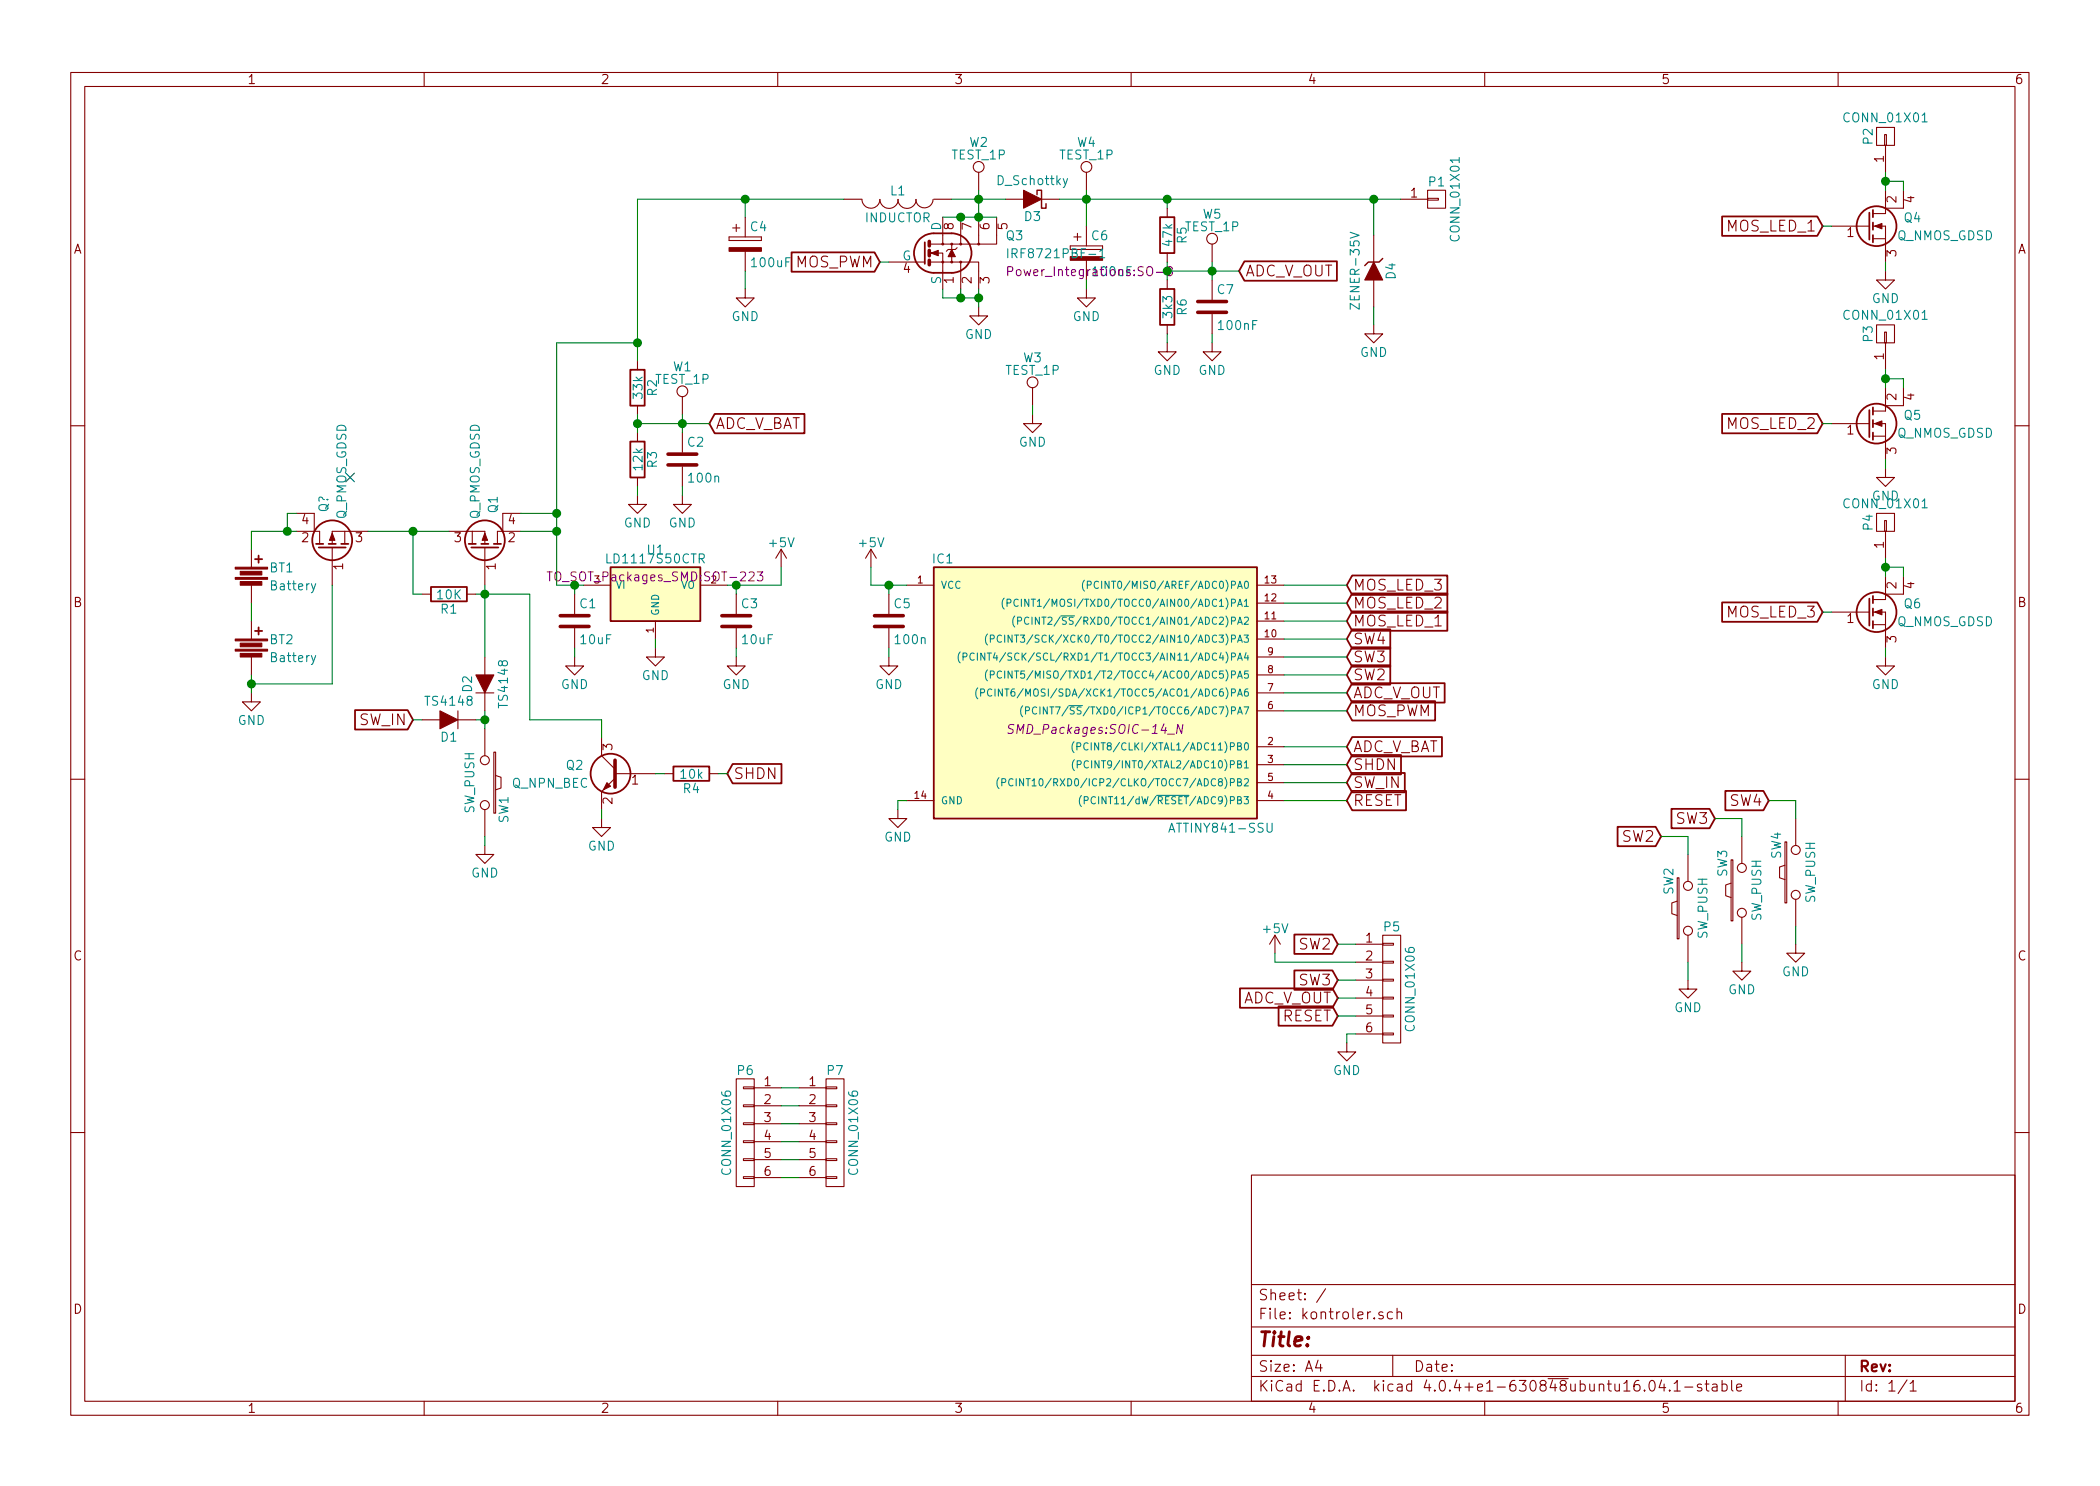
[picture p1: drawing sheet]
EESchema Schematic File Version 2
LIBS:power
LIBS:device
LIBS:transistors
LIBS:conn
LIBS:linear
LIBS:regul
LIBS:74xx
LIBS:cmos4000
LIBS:adc-dac
LIBS:memory
LIBS:xilinx
LIBS:microcontrollers
LIBS:dsp
LIBS:microchip
LIBS:analog_switches
LIBS:motorola
LIBS:texas
LIBS:intel
LIBS:audio
LIBS:interface
LIBS:digital-audio
LIBS:philips
LIBS:display
LIBS:cypress
LIBS:siliconi
LIBS:opto
LIBS:atmel
LIBS:contrib
LIBS:valves
LIBS:kontroler-cache
EELAYER 25 0
EELAYER END
$Descr A4 11693 8268
encoding utf-8
Sheet 1 1
Title ""
Date ""
Rev ""
Comp ""
Comment1 ""
Comment2 ""
Comment3 ""
Comment4 ""
$EndDescr
$Comp
L ATTINY841-SSU IC1
U 1 1
P 6100 3850
F 0 "IC1" H 5250 4600 50  0000 C CNN
F 1 "ATTINY841-SSU" H 6800 3100 50  0000 C CNN
F 2 "SMD_Packages:SOIC-14_N" H 6100 3650 50  0000 C CIN
F 3 "" H 6100 3850 50  0000 C CNN
	1    6100 3850
	1    0    0    -1  
$EndComp
$Comp
L Battery BT1
U 1 1
P 1400 3200
F 0 "BT1" H 1500 3250 50  0000 L CNN
F 1 "Battery" H 1500 3150 50  0000 L CNN
F 2 "halfbattery:HALFBATTERY" V 1400 3240 50  0001 C CNN
F 3 "" V 1400 3240 50  0000 C CNN
	1    1400 3200
	1    0    0    -1  
$EndComp
$Comp
L Battery BT2
U 1 1
P 1400 3600
F 0 "BT2" H 1500 3650 50  0000 L CNN
F 1 "Battery" H 1500 3550 50  0000 L CNN
F 2 "halfbattery:HALFBATTERY" V 1400 3640 50  0001 C CNN
F 3 "" V 1400 3640 50  0000 C CNN
	1    1400 3600
	1    0    0    -1  
$EndComp
$Comp
L R R1
U 1 1
P 2500 3300
F 0 "R1" V 2580 3300 50  0000 C CNN
F 1 "10K" V 2500 3300 50  0000 C CNN
F 2 "Resistors_SMD:R_0805_HandSoldering" V 2430 3300 50  0001 C CNN
F 3 "" H 2500 3300 50  0000 C CNN
	1    2500 3300
	0    1    1    0   
$EndComp
$Comp
L C C1
U 1 1
P 3200 3450
F 0 "C1" H 3225 3550 50  0000 L CNN
F 1 "10uF" H 3225 3350 50  0000 L CNN
F 2 "Capacitors_SMD:C_0805_HandSoldering" H 3238 3300 50  0001 C CNN
F 3 "" H 3200 3450 50  0000 C CNN
	1    3200 3450
	1    0    0    -1  
$EndComp
$Comp
L C C3
U 1 1
P 4100 3450
F 0 "C3" H 4125 3550 50  0000 L CNN
F 1 "10uF" H 4125 3350 50  0000 L CNN
F 2 "Capacitors_SMD:C_0805_HandSoldering" H 4138 3300 50  0001 C CNN
F 3 "" H 4100 3450 50  0000 C CNN
	1    4100 3450
	1    0    0    -1  
$EndComp
$Comp
L C C5
U 1 1
P 4950 3450
F 0 "C5" H 4975 3550 50  0000 L CNN
F 1 "100n" H 4975 3350 50  0000 L CNN
F 2 "Capacitors_SMD:C_0603_HandSoldering" H 4988 3300 50  0001 C CNN
F 3 "" H 4950 3450 50  0000 C CNN
	1    4950 3450
	1    0    0    -1  
$EndComp
$Comp
L GND #PWR01
U 1 1
P 1400 3850
F 0 "#PWR01" H 1400 3600 50  0001 C CNN
F 1 "GND" H 1400 3700 50  0000 C CNN
F 2 "" H 1400 3850 50  0000 C CNN
F 3 "" H 1400 3850 50  0000 C CNN
	1    1400 3850
	1    0    0    -1  
$EndComp
$Comp
L GND #PWR02
U 1 1
P 3200 3650
F 0 "#PWR02" H 3200 3400 50  0001 C CNN
F 1 "GND" H 3200 3500 50  0000 C CNN
F 2 "" H 3200 3650 50  0000 C CNN
F 3 "" H 3200 3650 50  0000 C CNN
	1    3200 3650
	1    0    0    -1  
$EndComp
$Comp
L GND #PWR03
U 1 1
P 4100 3650
F 0 "#PWR03" H 4100 3400 50  0001 C CNN
F 1 "GND" H 4100 3500 50  0000 C CNN
F 2 "" H 4100 3650 50  0000 C CNN
F 3 "" H 4100 3650 50  0000 C CNN
	1    4100 3650
	1    0    0    -1  
$EndComp
$Comp
L GND #PWR04
U 1 1
P 4950 3650
F 0 "#PWR04" H 4950 3400 50  0001 C CNN
F 1 "GND" H 4950 3500 50  0000 C CNN
F 2 "" H 4950 3650 50  0000 C CNN
F 3 "" H 4950 3650 50  0000 C CNN
	1    4950 3650
	1    0    0    -1  
$EndComp
$Comp
L GND #PWR05
U 1 1
P 5000 4500
F 0 "#PWR05" H 5000 4250 50  0001 C CNN
F 1 "GND" H 5000 4350 50  0000 C CNN
F 2 "" H 5000 4500 50  0000 C CNN
F 3 "" H 5000 4500 50  0000 C CNN
	1    5000 4500
	1    0    0    -1  
$EndComp
$Comp
L GND #PWR06
U 1 1
P 3650 3600
F 0 "#PWR06" H 3650 3350 50  0001 C CNN
F 1 "GND" H 3650 3450 50  0000 C CNN
F 2 "" H 3650 3600 50  0000 C CNN
F 3 "" H 3650 3600 50  0000 C CNN
	1    3650 3600
	1    0    0    -1  
$EndComp
$Comp
L D D2
U 1 1
P 2700 3800
F 0 "D2" H 2700 3900 50  0000 C CNN
F 1 "TS4148" H 2700 3700 50  0000 C CNN
F 2 "Resistors_SMD:R_0805_HandSoldering" H 2700 3800 50  0001 C CNN
F 3 "" H 2700 3800 50  0000 C CNN
	1    2700 3800
	0    -1   -1   0   
$EndComp
$Comp
L D D1
U 1 1
P 2500 4000
F 0 "D1" H 2500 4100 50  0000 C CNN
F 1 "TS4148" H 2500 3900 50  0000 C CNN
F 2 "Resistors_SMD:R_0805_HandSoldering" H 2500 4000 50  0001 C CNN
F 3 "" H 2500 4000 50  0000 C CNN
	1    2500 4000
	-1   0    0    1   
$EndComp
$Comp
L Q_NPN_BEC Q2
U 1 1
P 3450 4300
F 0 "Q2" H 3750 4350 50  0000 R CNN
F 1 "Q_NPN_BEC" H 4050 4250 50  0000 R CNN
F 2 "TO_SOT_Packages_SMD:SOT-23_Handsoldering" H 3650 4400 50  0001 C CNN
F 3 "" H 3450 4300 50  0000 C CNN
	1    3450 4300
	-1   0    0    -1  
$EndComp
$Comp
L SW_PUSH SW1
U 1 1
P 2700 4350
F 0 "SW1" H 2850 4460 50  0000 C CNN
F 1 "SW_PUSH" H 2700 4270 50  0000 C CNN
F 2 "Connect:PINHEAD1-2" H 2700 4350 50  0001 C CNN
F 3 "" H 2700 4350 50  0000 C CNN
	1    2700 4350
	0    1    1    0   
$EndComp
$Comp
L GND #PWR07
U 1 1
P 3350 4550
F 0 "#PWR07" H 3350 4300 50  0001 C CNN
F 1 "GND" H 3350 4400 50  0000 C CNN
F 2 "" H 3350 4550 50  0000 C CNN
F 3 "" H 3350 4550 50  0000 C CNN
	1    3350 4550
	1    0    0    -1  
$EndComp
$Comp
L GND #PWR08
U 1 1
P 2700 4700
F 0 "#PWR08" H 2700 4450 50  0001 C CNN
F 1 "GND" H 2700 4550 50  0000 C CNN
F 2 "" H 2700 4700 50  0000 C CNN
F 3 "" H 2700 4700 50  0000 C CNN
	1    2700 4700
	1    0    0    -1  
$EndComp
Text GLabel 2300 4000 0    60   Input ~ 0
SW_IN
$Comp
L R R4
U 1 1
P 3850 4300
F 0 "R4" V 3930 4300 50  0000 C CNN
F 1 "10k" V 3850 4300 50  0000 C CNN
F 2 "Resistors_SMD:R_0805_HandSoldering" V 3780 4300 50  0001 C CNN
F 3 "" H 3850 4300 50  0000 C CNN
	1    3850 4300
	0    1    1    0   
$EndComp
Text GLabel 4050 4300 2    60   Input ~ 0
SHDN
$Comp
L INDUCTOR L1
U 1 1
P 5000 1100
F 0 "L1" V 4950 1100 50  0000 C CNN
F 1 "INDUCTOR" V 5100 1100 50  0000 C CNN
F 2 "1447423C:1447423C" H 5000 1100 50  0001 C CNN
F 3 "" H 5000 1100 50  0000 C CNN
	1    5000 1100
	0    1    1    0   
$EndComp
$Comp
L D_Schottky D3
U 1 1
P 5750 1100
F 0 "D3" H 5750 1200 50  0000 C CNN
F 1 "D_Schottky" H 5750 1000 50  0000 C CNN
F 2 "Diodes_SMD:SMA_Handsoldering" H 5750 1100 50  0001 C CNN
F 3 "" H 5750 1100 50  0000 C CNN
	1    5750 1100
	-1   0    0    1   
$EndComp
$Comp
L CP C6
U 1 1
P 6050 1400
F 0 "C6" H 6075 1500 50  0000 L CNN
F 1 "100uF" H 6075 1300 50  0000 L CNN
F 2 "Capacitors_ThroughHole:C_Radial_D8_L11.5_P3.5" H 6088 1250 50  0001 C CNN
F 3 "" H 6050 1400 50  0000 C CNN
	1    6050 1400
	1    0    0    -1  
$EndComp
$Comp
L GND #PWR09
U 1 1
P 5450 1700
F 0 "#PWR09" H 5450 1450 50  0001 C CNN
F 1 "GND" H 5450 1550 50  0000 C CNN
F 2 "" H 5450 1700 50  0000 C CNN
F 3 "" H 5450 1700 50  0000 C CNN
	1    5450 1700
	1    0    0    -1  
$EndComp
$Comp
L GND #PWR010
U 1 1
P 6050 1600
F 0 "#PWR010" H 6050 1350 50  0001 C CNN
F 1 "GND" H 6050 1450 50  0000 C CNN
F 2 "" H 6050 1600 50  0000 C CNN
F 3 "" H 6050 1600 50  0000 C CNN
	1    6050 1600
	1    0    0    -1  
$EndComp
$Comp
L R R6
U 1 1
P 6500 1700
F 0 "R6" V 6580 1700 50  0000 C CNN
F 1 "3k3" V 6500 1700 50  0000 C CNN
F 2 "Resistors_SMD:R_0805_HandSoldering" V 6430 1700 50  0001 C CNN
F 3 "" H 6500 1700 50  0000 C CNN
	1    6500 1700
	1    0    0    -1  
$EndComp
$Comp
L C C7
U 1 1
P 6750 1700
F 0 "C7" H 6775 1800 50  0000 L CNN
F 1 "100nF" H 6775 1600 50  0000 L CNN
F 2 "Capacitors_SMD:C_0603_HandSoldering" H 6788 1550 50  0001 C CNN
F 3 "" H 6750 1700 50  0000 C CNN
	1    6750 1700
	1    0    0    -1  
$EndComp
$Comp
L GND #PWR011
U 1 1
P 6500 1900
F 0 "#PWR011" H 6500 1650 50  0001 C CNN
F 1 "GND" H 6500 1750 50  0000 C CNN
F 2 "" H 6500 1900 50  0000 C CNN
F 3 "" H 6500 1900 50  0000 C CNN
	1    6500 1900
	1    0    0    -1  
$EndComp
$Comp
L GND #PWR012
U 1 1
P 6750 1900
F 0 "#PWR012" H 6750 1650 50  0001 C CNN
F 1 "GND" H 6750 1750 50  0000 C CNN
F 2 "" H 6750 1900 50  0000 C CNN
F 3 "" H 6750 1900 50  0000 C CNN
	1    6750 1900
	1    0    0    -1  
$EndComp
Text GLabel 6900 1500 2    60   Input ~ 0
ADC_V_OUT
$Comp
L R R2
U 1 1
P 3550 2150
F 0 "R2" V 3630 2150 50  0000 C CNN
F 1 "33k" V 3550 2150 50  0000 C CNN
F 2 "Resistors_SMD:R_0805_HandSoldering" V 3480 2150 50  0001 C CNN
F 3 "" H 3550 2150 50  0000 C CNN
	1    3550 2150
	1    0    0    -1  
$EndComp
$Comp
L R R3
U 1 1
P 3550 2550
F 0 "R3" V 3630 2550 50  0000 C CNN
F 1 "12k" V 3550 2550 50  0000 C CNN
F 2 "Resistors_SMD:R_0805_HandSoldering" V 3480 2550 50  0001 C CNN
F 3 "" H 3550 2550 50  0000 C CNN
	1    3550 2550
	1    0    0    -1  
$EndComp
$Comp
L C C2
U 1 1
P 3800 2550
F 0 "C2" H 3825 2650 50  0000 L CNN
F 1 "100n" H 3825 2450 50  0000 L CNN
F 2 "Resistors_SMD:R_0805_HandSoldering" H 3838 2400 50  0001 C CNN
F 3 "" H 3800 2550 50  0000 C CNN
	1    3800 2550
	1    0    0    -1  
$EndComp
$Comp
L CP C4
U 1 1
P 4150 1350
F 0 "C4" H 4175 1450 50  0000 L CNN
F 1 "100uF" H 4175 1250 50  0000 L CNN
F 2 "Capacitors_ThroughHole:C_Radial_D8_L11.5_P3.5" H 4188 1200 50  0001 C CNN
F 3 "" H 4150 1350 50  0000 C CNN
	1    4150 1350
	1    0    0    -1  
$EndComp
$Comp
L GND #PWR013
U 1 1
P 4150 1600
F 0 "#PWR013" H 4150 1350 50  0001 C CNN
F 1 "GND" H 4150 1450 50  0000 C CNN
F 2 "" H 4150 1600 50  0000 C CNN
F 3 "" H 4150 1600 50  0000 C CNN
	1    4150 1600
	1    0    0    -1  
$EndComp
$Comp
L GND #PWR014
U 1 1
P 3550 2750
F 0 "#PWR014" H 3550 2500 50  0001 C CNN
F 1 "GND" H 3550 2600 50  0000 C CNN
F 2 "" H 3550 2750 50  0000 C CNN
F 3 "" H 3550 2750 50  0000 C CNN
	1    3550 2750
	1    0    0    -1  
$EndComp
$Comp
L GND #PWR015
U 1 1
P 3800 2750
F 0 "#PWR015" H 3800 2500 50  0001 C CNN
F 1 "GND" H 3800 2600 50  0000 C CNN
F 2 "" H 3800 2750 50  0000 C CNN
F 3 "" H 3800 2750 50  0000 C CNN
	1    3800 2750
	1    0    0    -1  
$EndComp
Text GLabel 3950 2350 2    60   Input ~ 0
ADC_V_BAT
$Comp
L ZENER D4
U 1 1
P 7650 1500
F 0 "D4" H 7650 1600 50  0000 C CNN
F 1 "ZENER-35V" H 7650 1400 50  0000 C CNN
F 2 "Diodes_SMD:SOD-123" H 7650 1500 50  0001 C CNN
F 3 "" H 7650 1500 50  0000 C CNN
	1    7650 1500
	0    1    1    0   
$EndComp
$Comp
L GND #PWR016
U 1 1
P 7650 1800
F 0 "#PWR016" H 7650 1550 50  0001 C CNN
F 1 "GND" H 7650 1650 50  0000 C CNN
F 2 "" H 7650 1800 50  0000 C CNN
F 3 "" H 7650 1800 50  0000 C CNN
	1    7650 1800
	1    0    0    -1  
$EndComp
$Comp
L CONN_01X01 P1
U 1 1
P 8000 1100
F 0 "P1" H 8000 1200 50  0000 C CNN
F 1 "CONN_01X01" V 8100 1100 50  0000 C CNN
F 2 "Wire_Pads:SolderWirePad_single_SMD_5x10mm" H 8000 1100 50  0001 C CNN
F 3 "" H 8000 1100 50  0000 C CNN
	1    8000 1100
	1    0    0    -1  
$EndComp
$Comp
L TEST_1P W4
U 1 1
P 6050 1050
F 0 "W4" H 6050 1320 50  0000 C CNN
F 1 "TEST_1P" H 6050 1250 50  0000 C CNN
F 2 "Measurement_Points:Measurement_Point_Round-SMD-Pad_Big" H 6250 1050 50  0001 C CNN
F 3 "" H 6250 1050 50  0000 C CNN
	1    6050 1050
	1    0    0    -1  
$EndComp
$Comp
L TEST_1P W2
U 1 1
P 5450 1050
F 0 "W2" H 5450 1320 50  0000 C CNN
F 1 "TEST_1P" H 5450 1250 50  0000 C CNN
F 2 "Measurement_Points:Measurement_Point_Round-SMD-Pad_Big" H 5650 1050 50  0001 C CNN
F 3 "" H 5650 1050 50  0000 C CNN
	1    5450 1050
	1    0    0    -1  
$EndComp
$Comp
L TEST_1P W3
U 1 1
P 5750 2250
F 0 "W3" H 5750 2520 50  0000 C CNN
F 1 "TEST_1P" H 5750 2450 50  0000 C CNN
F 2 "Measurement_Points:Measurement_Point_Round-SMD-Pad_Big" H 5950 2250 50  0001 C CNN
F 3 "" H 5950 2250 50  0000 C CNN
	1    5750 2250
	1    0    0    -1  
$EndComp
$Comp
L GND #PWR017
U 1 1
P 5750 2300
F 0 "#PWR017" H 5750 2050 50  0001 C CNN
F 1 "GND" H 5750 2150 50  0000 C CNN
F 2 "" H 5750 2300 50  0000 C CNN
F 3 "" H 5750 2300 50  0000 C CNN
	1    5750 2300
	1    0    0    -1  
$EndComp
$Comp
L TEST_1P W5
U 1 1
P 6750 1450
F 0 "W5" H 6750 1720 50  0000 C CNN
F 1 "TEST_1P" H 6750 1650 50  0000 C CNN
F 2 "Measurement_Points:Measurement_Point_Round-SMD-Pad_Big" H 6950 1450 50  0001 C CNN
F 3 "" H 6950 1450 50  0000 C CNN
	1    6750 1450
	1    0    0    -1  
$EndComp
$Comp
L TEST_1P W1
U 1 1
P 3800 2300
F 0 "W1" H 3800 2570 50  0000 C CNN
F 1 "TEST_1P" H 3800 2500 50  0000 C CNN
F 2 "Measurement_Points:Measurement_Point_Round-SMD-Pad_Big" H 4000 2300 50  0001 C CNN
F 3 "" H 4000 2300 50  0000 C CNN
	1    3800 2300
	1    0    0    -1  
$EndComp
Text GLabel 4900 1450 0    60   Input ~ 0
MOS_PWM
$Comp
L CONN_01X01 P2
U 1 1
P 10500 750
F 0 "P2" H 10500 850 50  0000 C CNN
F 1 "CONN_01X01" V 10600 750 50  0000 C CNN
F 2 "Wire_Pads:SolderWirePad_single_SMD_5x10mm" H 10500 750 50  0001 C CNN
F 3 "" H 10500 750 50  0000 C CNN
	1    10500 750 
	0    -1   -1   0   
$EndComp
$Comp
L GND #PWR018
U 1 1
P 10500 1500
F 0 "#PWR018" H 10500 1250 50  0001 C CNN
F 1 "GND" H 10500 1350 50  0000 C CNN
F 2 "" H 10500 1500 50  0000 C CNN
F 3 "" H 10500 1500 50  0000 C CNN
	1    10500 1500
	1    0    0    -1  
$EndComp
Text GLabel 10150 1250 0    60   Input ~ 0
MOS_LED_1
$Comp
L CONN_01X01 P3
U 1 1
P 10500 1850
F 0 "P3" H 10500 1950 50  0000 C CNN
F 1 "CONN_01X01" V 10600 1850 50  0000 C CNN
F 2 "Wire_Pads:SolderWirePad_single_SMD_5x10mm" H 10500 1850 50  0001 C CNN
F 3 "" H 10500 1850 50  0000 C CNN
	1    10500 1850
	0    -1   -1   0   
$EndComp
$Comp
L GND #PWR019
U 1 1
P 10500 2600
F 0 "#PWR019" H 10500 2350 50  0001 C CNN
F 1 "GND" H 10500 2450 50  0000 C CNN
F 2 "" H 10500 2600 50  0000 C CNN
F 3 "" H 10500 2600 50  0000 C CNN
	1    10500 2600
	1    0    0    -1  
$EndComp
Text GLabel 10150 2350 0    60   Input ~ 0
MOS_LED_2
$Comp
L CONN_01X01 P4
U 1 1
P 10500 2900
F 0 "P4" H 10500 3000 50  0000 C CNN
F 1 "CONN_01X01" V 10600 2900 50  0000 C CNN
F 2 "Wire_Pads:SolderWirePad_single_SMD_5x10mm" H 10500 2900 50  0001 C CNN
F 3 "" H 10500 2900 50  0000 C CNN
	1    10500 2900
	0    -1   -1   0   
$EndComp
$Comp
L GND #PWR020
U 1 1
P 10500 3650
F 0 "#PWR020" H 10500 3400 50  0001 C CNN
F 1 "GND" H 10500 3500 50  0000 C CNN
F 2 "" H 10500 3650 50  0000 C CNN
F 3 "" H 10500 3650 50  0000 C CNN
	1    10500 3650
	1    0    0    -1  
$EndComp
Text GLabel 10150 3400 0    60   Input ~ 0
MOS_LED_3
Text GLabel 7500 3850 2    60   Input ~ 0
ADC_V_OUT
Text GLabel 7500 4150 2    60   Input ~ 0
ADC_V_BAT
Text GLabel 7500 3950 2    60   Input ~ 0
MOS_PWM
Text GLabel 7500 3450 2    60   Input ~ 0
MOS_LED_1
Text GLabel 7500 3350 2    60   Input ~ 0
MOS_LED_2
Text GLabel 7500 3250 2    60   Input ~ 0
MOS_LED_3
Text GLabel 7500 4350 2    60   Input ~ 0
SW_IN
Text GLabel 7500 4250 2    60   Input ~ 0
SHDN
$Comp
L SW_PUSH SW2
U 1 1
P 9400 5050
F 0 "SW2" H 9550 5160 50  0000 C CNN
F 1 "SW_PUSH" H 9400 4970 50  0000 C CNN
F 2 "Buttons_Switches_ThroughHole:SW_PUSH_SMALL" H 9400 5050 50  0001 C CNN
F 3 "" H 9400 5050 50  0000 C CNN
	1    9400 5050
	0    -1   -1   0   
$EndComp
$Comp
L SW_PUSH SW3
U 1 1
P 9700 4950
F 0 "SW3" H 9850 5060 50  0000 C CNN
F 1 "SW_PUSH" H 9700 4870 50  0000 C CNN
F 2 "Buttons_Switches_ThroughHole:SW_PUSH_SMALL" H 9700 4950 50  0001 C CNN
F 3 "" H 9700 4950 50  0000 C CNN
	1    9700 4950
	0    -1   -1   0   
$EndComp
$Comp
L SW_PUSH SW4
U 1 1
P 10000 4850
F 0 "SW4" H 10150 4960 50  0000 C CNN
F 1 "SW_PUSH" H 10000 4770 50  0000 C CNN
F 2 "Buttons_Switches_ThroughHole:SW_PUSH_SMALL" H 10000 4850 50  0001 C CNN
F 3 "" H 10000 4850 50  0000 C CNN
	1    10000 4850
	0    -1   -1   0   
$EndComp
$Comp
L GND #PWR021
U 1 1
P 9400 5450
F 0 "#PWR021" H 9400 5200 50  0001 C CNN
F 1 "GND" H 9400 5300 50  0000 C CNN
F 2 "" H 9400 5450 50  0000 C CNN
F 3 "" H 9400 5450 50  0000 C CNN
	1    9400 5450
	1    0    0    -1  
$EndComp
$Comp
L GND #PWR022
U 1 1
P 9700 5350
F 0 "#PWR022" H 9700 5100 50  0001 C CNN
F 1 "GND" H 9700 5200 50  0000 C CNN
F 2 "" H 9700 5350 50  0000 C CNN
F 3 "" H 9700 5350 50  0000 C CNN
	1    9700 5350
	1    0    0    -1  
$EndComp
$Comp
L GND #PWR023
U 1 1
P 10000 5250
F 0 "#PWR023" H 10000 5000 50  0001 C CNN
F 1 "GND" H 10000 5100 50  0000 C CNN
F 2 "" H 10000 5250 50  0000 C CNN
F 3 "" H 10000 5250 50  0000 C CNN
	1    10000 5250
	1    0    0    -1  
$EndComp
$Comp
L LD1117S50CTR U1
U 1 1
P 3650 3300
F 0 "U1" H 3650 3550 50  0000 C CNN
F 1 "LD1117S50CTR" H 3650 3500 50  0000 C CNN
F 2 "TO_SOT_Packages_SMD:SOT-223" H 3650 3400 50  0000 C CNN
F 3 "" H 3650 3300 50  0000 C CNN
	1    3650 3300
	1    0    0    -1  
$EndComp
$Comp
L IRF8721PBF-1 Q3
U 1 1
P 5250 1400
F 0 "Q3" H 5600 1500 50  0000 L CNN
F 1 "IRF8721PBF-1" H 5600 1400 50  0000 L CNN
F 2 "Power_Integrations:SO-8" H 5600 1300 50  0000 L CNN
F 3 "" H 5150 1400 50  0000 L CNN
	1    5250 1400
	1    0    0    -1  
$EndComp
$Comp
L Q_PMOS_GDSD Q1
U 1 1
P 2700 3050
F 0 "Q1" H 3000 3100 50  0000 R CNN
F 1 "Q_PMOS_GDSD" H 3400 3000 50  0000 R CNN
F 2 "TO_SOT_Packages_SMD:SOT-223" H 2900 3150 50  0001 C CNN
F 3 "" H 2700 3050 50  0000 C CNN
	1    2700 3050
	0    1    -1   0   
$EndComp
$Comp
L Q_NMOS_GDSD Q4
U 1 1
P 10400 1250
F 0 "Q4" H 10700 1300 50  0000 R CNN
F 1 "Q_NMOS_GDSD" H 11100 1200 50  0000 R CNN
F 2 "TO_SOT_Packages_SMD:SOT-223" H 10600 1350 50  0001 C CNN
F 3 "" H 10400 1250 50  0000 C CNN
	1    10400 1250
	1    0    0    -1  
$EndComp
$Comp
L Q_NMOS_GDSD Q5
U 1 1
P 10400 2350
F 0 "Q5" H 10700 2400 50  0000 R CNN
F 1 "Q_NMOS_GDSD" H 11100 2300 50  0000 R CNN
F 2 "TO_SOT_Packages_SMD:SOT-223" H 10600 2450 50  0001 C CNN
F 3 "" H 10400 2350 50  0000 C CNN
	1    10400 2350
	1    0    0    -1  
$EndComp
$Comp
L Q_NMOS_GDSD Q6
U 1 1
P 10400 3400
F 0 "Q6" H 10700 3450 50  0000 R CNN
F 1 "Q_NMOS_GDSD" H 11100 3350 50  0000 R CNN
F 2 "TO_SOT_Packages_SMD:SOT-223" H 10600 3500 50  0001 C CNN
F 3 "" H 10400 3400 50  0000 C CNN
	1    10400 3400
	1    0    0    -1  
$EndComp
$Comp
L CONN_01X06 P5
U 1 1
P 7750 5500
F 0 "P5" H 7750 5850 50  0000 C CNN
F 1 "CONN_01X06" V 7850 5500 50  0000 C CNN
F 2 "attiny841-spi:ATTINY841-SPI" H 7750 5500 50  0001 C CNN
F 3 "" H 7750 5500 50  0000 C CNN
	1    7750 5500
	1    0    0    -1  
$EndComp
Text GLabel 9250 4650 0    60   Input ~ 0
SW2
Text GLabel 9550 4550 0    60   Input ~ 0
SW3
Text GLabel 9850 4450 0    60   Input ~ 0
SW4
Text GLabel 7500 3750 2    60   Input ~ 0
SW2
Text GLabel 7500 3650 2    60   Input ~ 0
SW3
Text GLabel 7500 3550 2    60   Input ~ 0
SW4
Text GLabel 7450 5250 0    60   Input ~ 0
SW2
$Comp
L +5V #PWR024
U 1 1
P 4350 3150
F 0 "#PWR024" H 4350 3000 50  0001 C CNN
F 1 "+5V" H 4350 3290 50  0000 C CNN
F 2 "" H 4350 3150 50  0000 C CNN
F 3 "" H 4350 3150 50  0000 C CNN
	1    4350 3150
	1    0    0    -1  
$EndComp
$Comp
L +5V #PWR025
U 1 1
P 4850 3150
F 0 "#PWR025" H 4850 3000 50  0001 C CNN
F 1 "+5V" H 4850 3290 50  0000 C CNN
F 2 "" H 4850 3150 50  0000 C CNN
F 3 "" H 4850 3150 50  0000 C CNN
	1    4850 3150
	1    0    0    -1  
$EndComp
$Comp
L +5V #PWR026
U 1 1
P 7100 5300
F 0 "#PWR026" H 7100 5150 50  0001 C CNN
F 1 "+5V" H 7100 5440 50  0000 C CNN
F 2 "" H 7100 5300 50  0000 C CNN
F 3 "" H 7100 5300 50  0000 C CNN
	1    7100 5300
	1    0    0    -1  
$EndComp
Text GLabel 7450 5450 0    60   Input ~ 0
SW3
Text GLabel 7450 5550 0    60   Input ~ 0
ADC_V_OUT
Text GLabel 7500 4450 2    60   Input ~ 0
RESET
Text GLabel 7450 5650 0    60   Input ~ 0
RESET
$Comp
L GND #PWR027
U 1 1
P 7500 5800
F 0 "#PWR027" H 7500 5550 50  0001 C CNN
F 1 "GND" H 7500 5650 50  0000 C CNN
F 2 "" H 7500 5800 50  0000 C CNN
F 3 "" H 7500 5800 50  0000 C CNN
	1    7500 5800
	1    0    0    -1  
$EndComp
$Comp
L CONN_01X06 P7
U 1 1
P 4650 6300
F 0 "P7" H 4650 6650 50  0000 C CNN
F 1 "CONN_01X06" V 4750 6300 50  0000 C CNN
F 2 "attiny841-spi:ATTINY841-SPI" H 4650 6300 50  0001 C CNN
F 3 "" H 4650 6300 50  0000 C CNN
	1    4650 6300
	1    0    0    -1  
$EndComp
$Comp
L CONN_01X06 P6
U 1 1
P 4150 6300
F 0 "P6" H 4150 6650 50  0000 C CNN
F 1 "CONN_01X06" V 4250 6300 50  0000 C CNN
F 2 "Pin_Headers:Pin_Header_Straight_1x06" H 4150 6300 50  0001 C CNN
F 3 "" H 4150 6300 50  0000 C CNN
	1    4150 6300
	-1   0    0    -1  
$EndComp
$Comp
L R R5
U 1 1
P 6500 1300
F 0 "R5" V 6580 1300 50  0000 C CNN
F 1 "47k" V 6500 1300 50  0000 C CNN
F 2 "Resistors_SMD:R_0805_HandSoldering" V 6430 1300 50  0001 C CNN
F 3 "" H 6500 1300 50  0000 C CNN
	1    6500 1300
	1    0    0    -1  
$EndComp
$Comp
L Q_PMOS_GDSD Q?
U 1 1
P 1850 3050
F 0 "Q?" H 2150 3100 50  0000 R CNN
F 1 "Q_PMOS_GDSD" H 2550 3000 50  0000 R CNN
F 2 "TO_SOT_Packages_SMD:SOT-223" H 2050 3150 50  0001 C CNN
F 3 "" H 1850 3050 50  0000 C CNN
	1    1850 3050
	0    -1   -1   0   
$EndComp
NoConn ~ 1950 2650
Connection ~ 3100 2850
Wire Wire Line
	2900 2850 3100 2850
Wire Wire Line
	3100 2950 2900 2950
Wire Wire Line
	4450 6550 4350 6550
Wire Wire Line
	4450 6450 4350 6450
Wire Wire Line
	4450 6350 4350 6350
Wire Wire Line
	4350 6250 4450 6250
Wire Wire Line
	4450 6150 4350 6150
Wire Wire Line
	4350 6050 4450 6050
Wire Wire Line
	7500 5750 7500 5800
Wire Wire Line
	7550 5750 7500 5750
Wire Wire Line
	7550 5650 7450 5650
Wire Wire Line
	7150 4450 7500 4450
Wire Wire Line
	7450 5550 7550 5550
Wire Wire Line
	7450 5450 7550 5450
Wire Wire Line
	7100 5350 7100 5300
Wire Wire Line
	7550 5350 7100 5350
Wire Wire Line
	4850 3250 4850 3150
Wire Wire Line
	4850 3250 5050 3250
Wire Wire Line
	4350 3250 4350 3150
Wire Wire Line
	4050 3250 4350 3250
Wire Wire Line
	7450 5250 7550 5250
Wire Wire Line
	7150 3750 7500 3750
Wire Wire Line
	7500 3650 7150 3650
Wire Wire Line
	7150 3550 7500 3550
Wire Wire Line
	10000 4450 9850 4450
Wire Wire Line
	10000 4550 10000 4450
Wire Wire Line
	9700 4550 9550 4550
Wire Wire Line
	9700 4650 9700 4550
Wire Wire Line
	9400 4650 9400 4750
Wire Wire Line
	9250 4650 9400 4650
Wire Wire Line
	7150 4350 7500 4350
Wire Wire Line
	7150 4250 7500 4250
Wire Wire Line
	7150 4150 7500 4150
Wire Wire Line
	7150 3950 7500 3950
Wire Wire Line
	7150 3850 7500 3850
Wire Wire Line
	7150 3450 7500 3450
Wire Wire Line
	7150 3350 7500 3350
Wire Wire Line
	7150 3250 7500 3250
Connection ~ 4950 3250
Wire Wire Line
	4950 3300 4950 3250
Connection ~ 10500 1000
Wire Wire Line
	10600 1000 10500 1000
Wire Wire Line
	10600 1050 10600 1000
Connection ~ 10500 2100
Wire Wire Line
	10500 2050 10500 2150
Wire Wire Line
	10600 2100 10500 2100
Wire Wire Line
	10600 2150 10600 2100
Connection ~ 10500 3150
Wire Wire Line
	10600 3150 10500 3150
Wire Wire Line
	10600 3200 10600 3150
Connection ~ 5350 1650
Wire Wire Line
	5350 1600 5350 1650
Connection ~ 5450 1650
Wire Wire Line
	5250 1650 5450 1650
Wire Wire Line
	5250 1600 5250 1650
Connection ~ 5450 1200
Connection ~ 5350 1200
Wire Wire Line
	5250 1200 5550 1200
Wire Wire Line
	4900 1450 4950 1450
Wire Wire Line
	10000 5150 10000 5250
Wire Wire Line
	9700 5250 9700 5350
Wire Wire Line
	9400 5350 9400 5450
Wire Wire Line
	10200 3400 10150 3400
Wire Wire Line
	10500 3600 10500 3650
Wire Wire Line
	10500 3100 10500 3200
Wire Wire Line
	10200 2350 10150 2350
Wire Wire Line
	10500 2550 10500 2600
Wire Wire Line
	10200 1250 10150 1250
Wire Wire Line
	10500 1450 10500 1500
Wire Wire Line
	10500 950  10500 1050
Connection ~ 4150 1100
Wire Wire Line
	5750 2300 5750 2250
Connection ~ 7650 1100
Wire Wire Line
	7650 1700 7650 1800
Connection ~ 6500 1100
Wire Wire Line
	7650 1100 7650 1300
Connection ~ 3800 2350
Wire Wire Line
	3800 2750 3800 2700
Wire Wire Line
	3550 2750 3550 2700
Wire Wire Line
	4150 1600 4150 1500
Wire Wire Line
	4150 1200 4150 1100
Connection ~ 3550 2350
Wire Wire Line
	3800 2300 3800 2400
Wire Wire Line
	3550 2350 3950 2350
Wire Wire Line
	3550 2300 3550 2400
Connection ~ 3550 1900
Wire Wire Line
	3550 1100 4700 1100
Connection ~ 3100 2950
Wire Wire Line
	3550 1100 3550 2000
Wire Wire Line
	3100 1900 3550 1900
Wire Wire Line
	6500 1500 6900 1500
Connection ~ 6750 1500
Wire Wire Line
	6750 1850 6750 1900
Wire Wire Line
	6500 1850 6500 1900
Connection ~ 6500 1500
Wire Wire Line
	6750 1450 6750 1550
Wire Wire Line
	6500 1450 6500 1550
Connection ~ 6050 1100
Wire Wire Line
	6500 1100 6500 1150
Wire Wire Line
	6050 1550 6050 1600
Wire Wire Line
	5450 1600 5450 1700
Wire Wire Line
	6050 1050 6050 1250
Wire Wire Line
	5900 1100 7800 1100
Connection ~ 5450 1100
Wire Wire Line
	5450 1050 5450 1200
Wire Wire Line
	5300 1100 5600 1100
Wire Wire Line
	2950 3300 2950 4000
Wire Wire Line
	2950 4000 3350 4000
Wire Wire Line
	2650 4000 2700 4000
Wire Wire Line
	4000 4300 4050 4300
Wire Wire Line
	3650 4300 3700 4300
Wire Wire Line
	2350 4000 2300 4000
Wire Wire Line
	3350 4550 3350 4500
Wire Wire Line
	2700 4700 2700 4650
Wire Wire Line
	3350 4000 3350 4100
Connection ~ 2700 4000
Wire Wire Line
	2700 3950 2700 4050
Connection ~ 2700 3300
Connection ~ 3200 3250
Wire Wire Line
	3100 1900 3100 3250
Wire Wire Line
	3200 3650 3200 3600
Wire Wire Line
	3650 3600 3650 3550
Wire Wire Line
	4100 3650 4100 3600
Wire Wire Line
	4950 3650 4950 3600
Wire Wire Line
	5000 4450 5000 4500
Wire Wire Line
	5050 4450 5000 4450
Wire Wire Line
	1400 3850 1400 3750
Connection ~ 4100 3250
Wire Wire Line
	3200 3250 3200 3300
Wire Wire Line
	3100 3250 3250 3250
Wire Wire Line
	4100 3250 4100 3300
Connection ~ 2300 2950
Wire Wire Line
	1400 3050 1400 2950
Wire Wire Line
	2700 3250 2700 3650
Wire Wire Line
	2650 3300 2950 3300
Wire Wire Line
	2050 2950 2500 2950
Wire Wire Line
	2300 3300 2300 2950
Wire Wire Line
	2350 3300 2300 3300
Wire Wire Line
	1400 3350 1400 3450
Wire Wire Line
	1400 2950 1650 2950
Wire Wire Line
	1650 2850 1600 2850
Wire Wire Line
	1600 2850 1600 2950
Connection ~ 1600 2950
Wire Wire Line
	1850 3250 1850 3800
Wire Wire Line
	1850 3800 1400 3800
Connection ~ 1400 3800
$EndSCHEMATC
